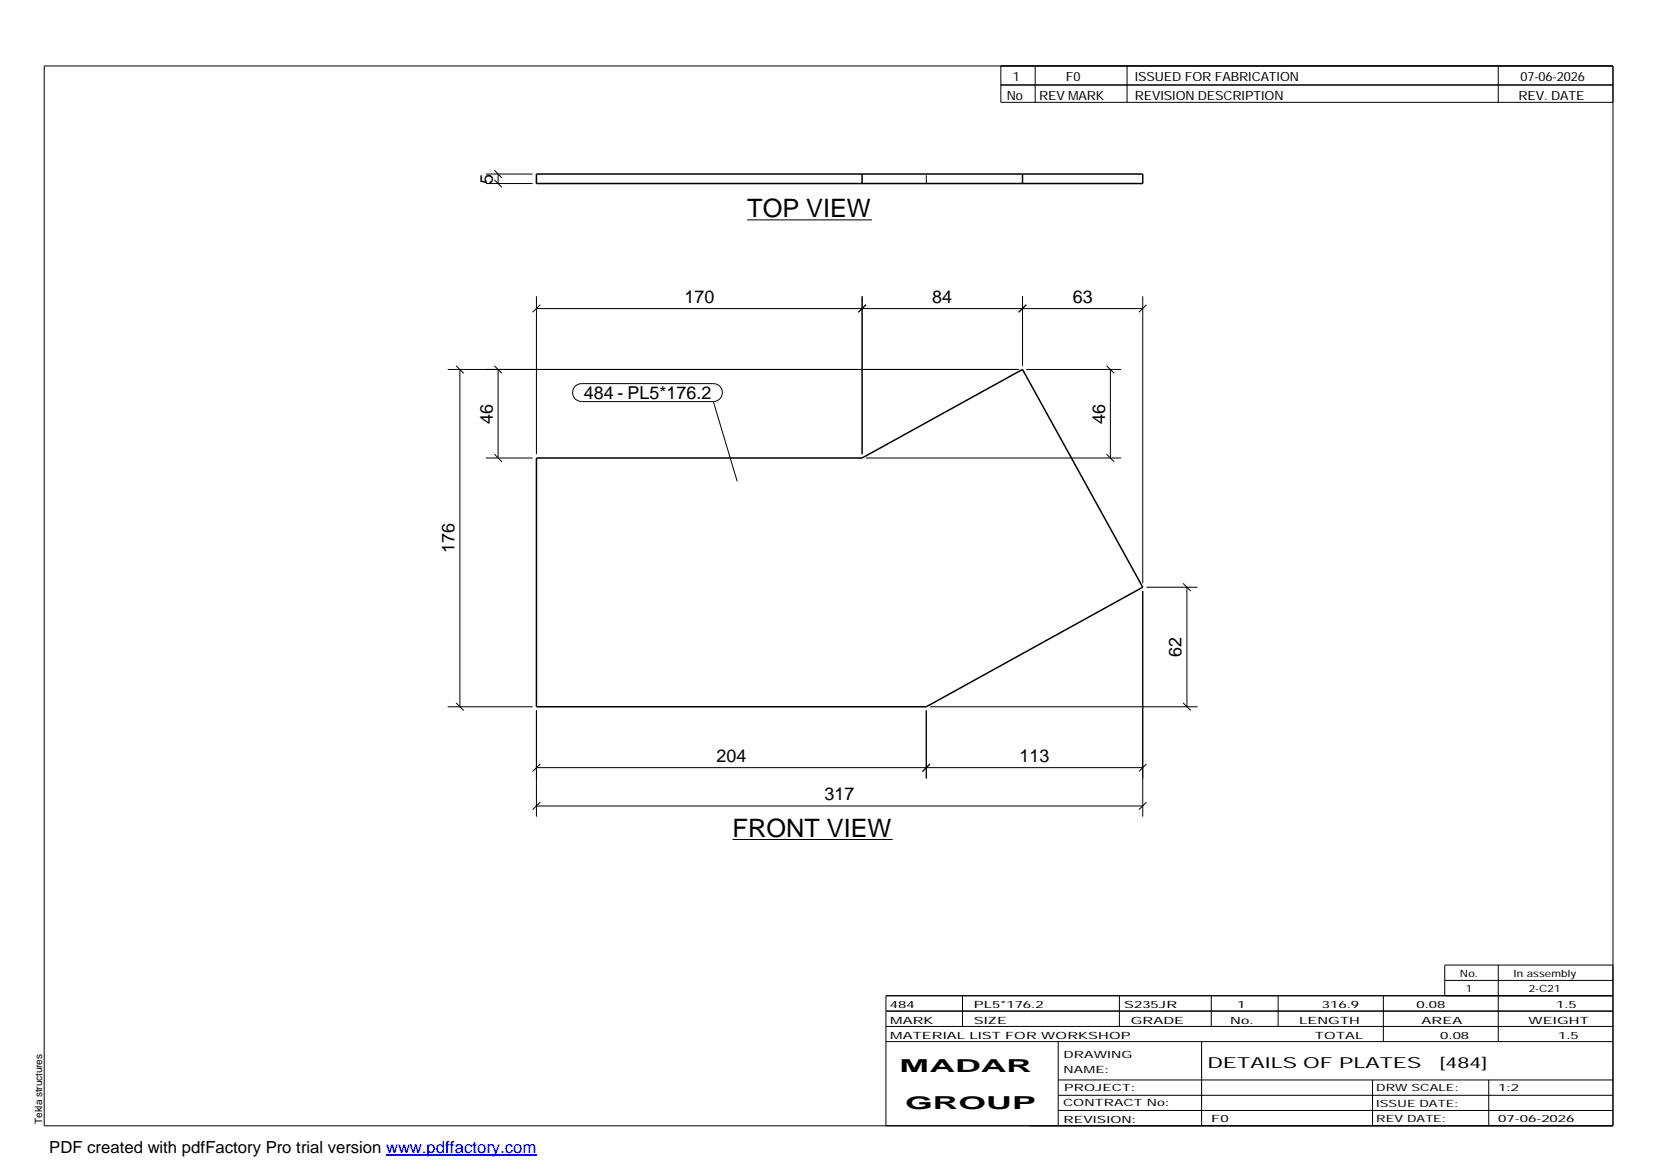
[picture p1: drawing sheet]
<svg xmlns="http://www.w3.org/2000/svg" width="420mm" height="297mm" viewBox="0 0 420 297" stroke-linecap="round" stroke-linejoin="round" font-family="sans-serif">
<path d="M136.2 44.2h153.9v2.4h-153.9zM218.9 44.2v2.4M259.6 44.2v2.4M136.2 116.3h82.7l40.7-22.5 30.5 55.3-54.9 30.3h-99z" fill="none" stroke="#000" stroke-width=".38"/>
<path d="M136.2 46.6v-2.4M235.2 46.6v-2.4" fill="none" stroke="#000" stroke-width=".25" stroke-dasharray="2.1 2.1" stroke-linecap="butt"/>
<g fill="none" stroke="#000" stroke-width=".25">
<path d="M11.2 16.7h398.3v269.1h-398.3zM254.1 16.7v9.3h155.4M262.8 16.7v9.3M286.1 16.7v9.3M380.4 16.7v9.3M254.1 21.6h155.4M123.4 46.6h11.8M123.4 44.2h11.8M125.5 45.7l1.9 1.9M125.5 43.2l1.9 2M126.4 44.2v2.4M189.7 55.8h31.7"/>
<path d="M136.2 75.2v40.1M136.2 78.3h153.9M137.2 77.4l-2 1.9M218.9 75.2v40.1M219.8 77.4l-1.9 1.9M259.6 75.2v17.6M260.5 77.4l-1.9 1.9M290.1 75.2v72.9M291 77.4l-1.9 1.9M113.7 93.8h144.9M115.8 92.9l1.9 1.9M116.8 93.8v85.6"/>
<path d="M125.5 92.9l1.9 1.9M126.4 93.8v22.5M146 98l.8-.4 .9-.2h33.4a2.29 2.29 0 0 1 2.3 2.3 2.29 2.29 0 0 1-2.3 2.3h-33.4a2.33 2.33 0 0 1-2.2-1.5 2.33 2.33 0 0 1 .5-2.5zM260.6 93.8h24M280.9 92.9l2 1.9M281.9 93.8v22.5M123.4 116.3h11.8M125.5 115.3l1.9 1.9M181.1 102l6.1 20.2M219.8 116.3h64.8M280.9 115.3l2 1.9M290.1 150.1v57.2"/>
<path d="M291 149.1h13M300.4 148.1l1.9 2M301.3 149.1v30.3M113.7 179.4h21.5M115.8 178.5l1.9 1.9M236.1 179.4h67.9M300.4 178.5l1.9 1.9M136.2 180.4v26.9M136.2 194.9h153.9M137.2 194l-2 1.9M235.2 180.4v17.2M236.1 194l-1.9 1.9"/>
<path d="M291 194l-1.9 1.9M136.2 204.6h153.9M137.2 203.7l-2 1.9M186 213.1h40.6M291 203.7l-1.9 1.9M224.9 256.7h184.6M244.3 252.8v7.8M284.2 252.8v7.8M307.5 252.8v7.8M324.5 252.8v7.8M351.2 252.8v11.6M366.8 248.9h42.7"/>
<path d="M380.4 245v19.4M409.5 245h-42.7v7.8M409.5 252.8h-184.6v33M224.9 264.4h184.6M224.9 260.6h184.6M268.6 264.4v21.4M268.6 274.2h140.9M268.6 278.1h140.9M305.1 264.4v21.4M348.4 274.2v11.6M378 274.2v11.6M268.6 281.9h140.9"/>
</g>
<path d="M98 293.3h38.2" fill="none" stroke="#00f" stroke-width=".3"/>
<g font-size="6.4">
<text x="189.7" y="55.1">TOP VIEW</text>
<text x="186" y="212.4">FRONT VIEW</text>
</g>
<g font-size="4.5">
<text x="125.1" y="46.6" transform="rotate(-90 125.1 46.6)">5</text>
<text x="173.7" y="76.9">170</text>
<text x="236.7" y="76.9">84</text>
<text x="272.3" y="76.9">63</text>
<text x="148.2" y="101.4">484 - PL5*176.2</text>
<text x="125.1" y="107.6" transform="rotate(-90 125.1 107.6)">46</text>
<text x="280.5" y="107.6" transform="rotate(-90 280.5 107.6)">46</text>
<text x="115.4" y="140.4" transform="rotate(-90 115.4 140.4)">176</text>
<text x="300" y="166.8" transform="rotate(-90 300 166.8)">62</text>
<text x="181.9" y="193.5">204</text>
<text x="258.8" y="193.5">113</text>
<text x="209.3" y="203.2">317</text>
<text x="228.4" y="272.3">MADAR</text>
<text x="229.8" y="281.6">GROUP</text>
</g>
<text font-size="4.2" x="12.5" y="292.7">PDF created with pdfFactory Pro trial version www.pdffactory.com</text>
<g font-size="3.9">
<text x="306.5" y="271.3">DETAILS OF PLATES</text>
<text x="365.4" y="271.3">[484]</text>
</g>
<g font-size="3.2">
<text x="257.1" y="20.5">1</text>
<text x="270.6" y="20.5">F0</text>
<text x="288.1" y="20.5">ISSUED FOR FABRICATION</text>
<text x="386" y="20.5">07-06-2026</text>
<text x="255.6" y="25.5">No</text>
<text x="263.8" y="25.5">REV MARK</text>
<text x="288.1" y="25.5">REVISION DESCRIPTION</text>
<text x="385.5" y="25.5">REV. DATE</text>
</g>
<g font-size="2.5">
<text x="370.6" y="247.9">No.</text>
<text x="372.1" y="251.8">1</text>
<text x="384.3" y="247.9">In assembly</text>
<text x="388.1" y="251.8">2-C21</text>
<text x="225.9" y="255.9">484</text>
<text x="247.3" y="255.9">PL5*176.2</text>
<text x="285.4" y="255.9">S235JR</text>
<text x="314.1" y="255.9">1</text>
<text x="335.6" y="255.9">316.9</text>
<text x="359.6" y="255.9">0.08</text>
<text x="395.1" y="255.9">1.5</text>
<text x="226" y="263.7">MATERIAL LIST FOR WORKSHOP</text>
<text x="226" y="259.9">MARK</text>
<text x="247.2" y="259.9">SIZE</text>
<text x="287.1" y="259.9">GRADE</text>
<text x="312.3" y="259.9">No.</text>
<text x="329.8" y="259.9">LENGTH</text>
<text x="333.8" y="263.7">TOTAL</text>
<text x="360.9" y="259.9">AREA</text>
<text x="365.6" y="263.7">0.08</text>
<text x="388.1" y="259.9">WEIGHT</text>
<text x="395.6" y="263.7">1.5</text>
<text x="270" y="268.5">DRAWING</text>
<text x="270" y="272.5">NAME:</text>
<text x="269.9" y="280.9">CONTRACT No:</text>
<text x="270.2" y="277">PROJECT:</text>
<text x="349.4" y="277.1">DRW SCALE:</text>
<text x="349.4" y="281">ISSUE DATE:</text>
<text x="380.4" y="277.1">1:2</text>
<text x="10.7" y="285.4" transform="rotate(-90 10.7 285.4)">Tekla structures</text>
<text x="270" y="285">REVISION:</text>
<text x="307.5" y="284.8">F0</text>
<text x="349.4" y="284.8">REV DATE:</text>
<text x="380.4" y="284.8">07-06-2026</text>
</g>
</svg>
